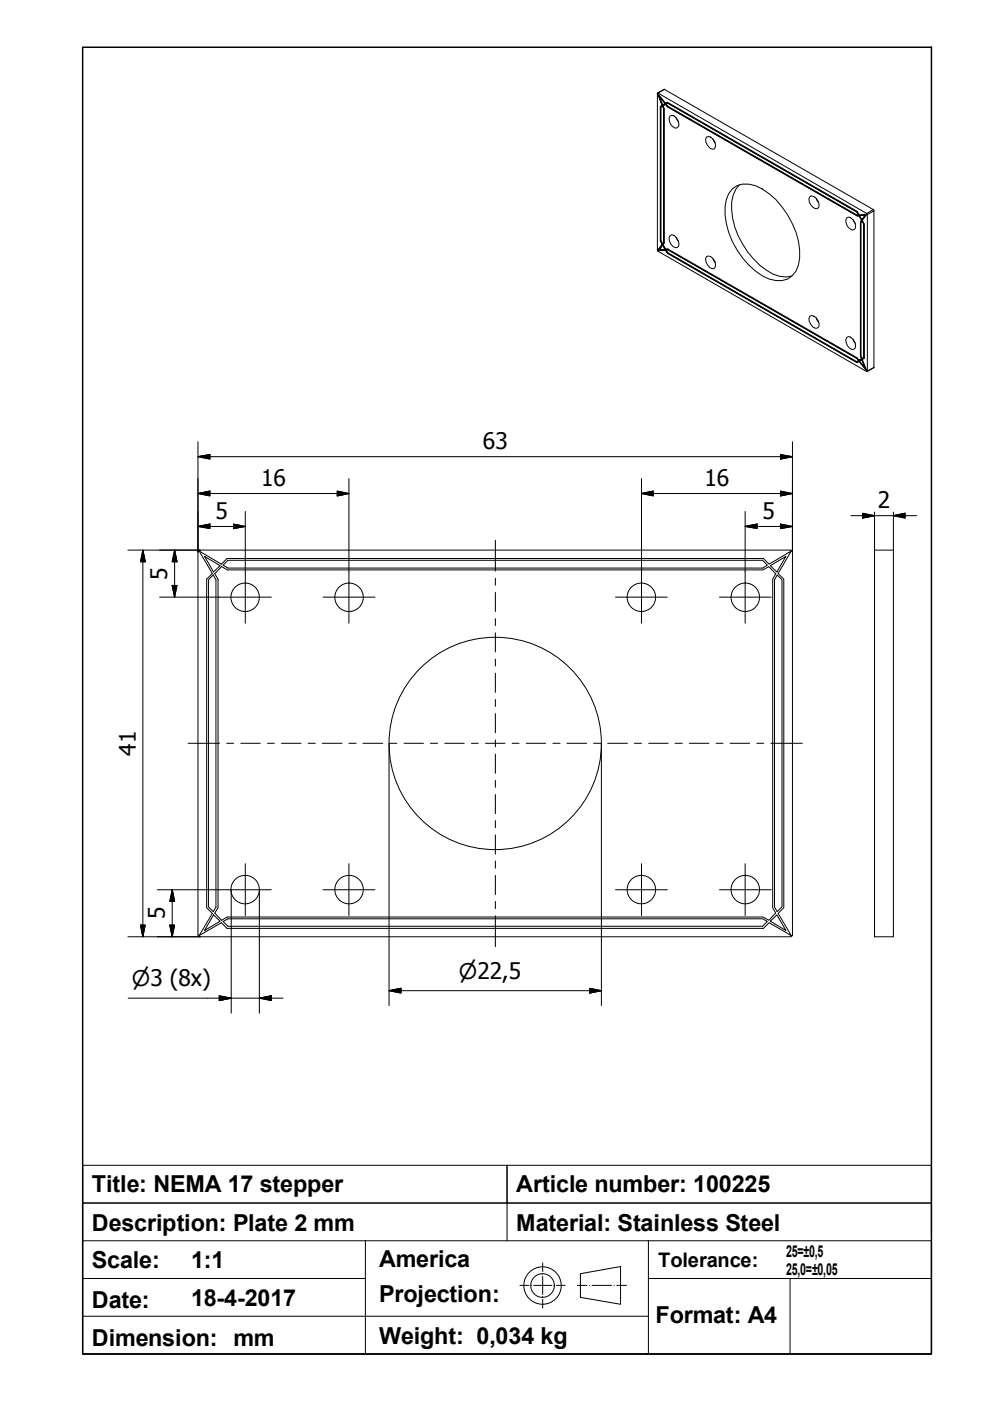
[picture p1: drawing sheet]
<svg xmlns="http://www.w3.org/2000/svg" width="210mm" height="297mm" viewBox="0 0 210 297" stroke-linecap="round" stroke-linejoin="round" font-family="sans-serif">
<!-- layer: Visible (ISO) -->
<g fill="none" stroke="#000" stroke-width=".21">
<path d="M139.4 19.7l44.4 25.6 .1 .2-.1 33.3-44.4-25.6zM139.4 19.9l1 2.4-1-2.5 1.7 2.1M140.8 18.9l44.5 25.7v33.4M139.8 20.5l1.2 1.5zM139.8 20.5l.7 1.8M140 22.6l.4-.3zM140 22.6v28.4l.4 .8-.4-.8zM140.5 22.5l.2 .5zM140.5 22.5l-.4 .2v28.3l.4 .7M140.7 23v28.4zM141 22l-.5 .3 .5-.3M141.2 22.1l-.6 .4 .2 .5v28.5l-.2 .4 .6 .9h.3l40.2 23.1 .4 .5 .6-.3-.3-.6v-28.5l.3-.3-.6-.9h-.4l-40.2-23.1 40.2 23.1h.4l.6 .9"/>
<path d="M141.2 22.1l.3 .6zM141.2 22.1l.4-.2 40.1 23 .4 .7h-.4l-40.1-23.1zM141.5 21.7l40.2 23.1 .5 .8 1.6-.2-1 1.3 .5 .8v28.5l-.5 .2 1 2.5-1.6-2.1-.5 .3-40.2-23.2M141.5 21.7l-.4 .2 .4-.2M142 24.6l.4-.2a2.02 2.02 0 0 1 1.5 2.4l-.3 .3a1.69 1.69 0 0 1-1.7-2zM143.3 24.9l.5 .9M149.8 29.1a1.36 1.36 0 0 1 1.8 1v1.2l-.2 .3a1.87 1.87 0 0 1-1.6-2.5zM151.1 29.4l.5 .9M156.8 39.2a6.5 6.5 0 0 0-1.7 5.2 17.5 17.5 0 0 0 8.9 13.8l1.4 .4 1.3 .1 1.2-.2M139.4 53.1l1.7-.1zM140.4 51.8l-1 1.3zM140.5 52l-.7 .9 1.2-.1-.5-.8 .5 .8"/>
<path d="M140.7 51.4l-.2 .3zM141.1 53l.4 .7zM141.2 52.9l.4 .7 40.1 23.1M141.2 52.9h.4zM141.6 52.9l40.1 23.1 .4 .4-.4 .3 .4-.3-.4-.4zM142 50l.4-.2a2.04 2.04 0 0 1 1.5 2.4l-.3 .3a1.8 1.8 0 0 1-1.6-2.5zM143.3 50.3l.5 .9M149.8 54.4a1.36 1.36 0 0 1 1.8 1v1.2l-.2 .3a1.87 1.87 0 0 1-1.6-2.5zM151.1 54.8l.5 .9M155.3 40.1a4.7 4.7 0 0 1 4.8-.7 16.9 16.9 0 0 1 9.4 15.3 4.7 4.7 0 0 1-3.7 4.8 7.4 7.4 0 0 1-5.7-2 17.1 17.1 0 0 1-6.4-13.6l.3-1.6 .5-1.2zM171.7 41.7l.4-.2a2.01 2.01 0 0 1 1.5 2.4l-.3 .3a1.87 1.87 0 0 1-1.6-2.5zM173 42.1l.5 .8"/>
<path d="M179.5 46.2l.4-.2a1.81 1.81 0 0 1 1.2 2.7 1.7 1.7 0 0 1-1.8-2zM180.8 46.5l.6 .9M181.7 44.9l.4 .7M182.1 45.6h.1M182.2 45.7l1.3-.1zM182.2 45.7l.6 .9M182.4 47v28.5l.3 .6M182.7 46.7h.1M182.7 46.7l-.3 .3M182.8 46.8l-.2 .4v28.3l.2 .6 .3-.3-.3 .3M182.8 46.8l.3 .7zM183.1 47.5v28.3v-28.3"/>
<path d="M183.5 45.6l-.7 1zM171.7 67a1.7 1.7 0 0 1 1.9 2.3l-.3 .3a1.87 1.87 0 0 1-1.6-2.6zM173 67.4l.5 .9M179.5 71.6l.4-.2a2.02 2.02 0 0 1 1.5 2.3l-.3 .3a1.7 1.7 0 0 1-1.8-2zM180.8 71.9l.6 .9M182.1 76.4h.1M182.2 76.6l1.6 2.1M182.7 76.1l-.6 .3M182.8 76.2l-.6 .4 1.3 1.4-.7-1.8 .7 1.8M42.2 116.8l4.7 2.8 1.2-1.2h113.8l1.2 1.2 4.7-2.8-2.8 4.8 1.2 1.2v69.7l-1.2 1.2 2.8 4.7-4.7-2.8-1.2 1.2h-113.8l-1.2-1.2-4.7 2.8 2.8-4.7-1.2-1.2v-69.7l1.2-1.2zM43.4 118l3.3 1.9-1.4 1.4zM48.3 118.8h113.4l1 1-1 .6h-113.4l-1-.6z"/>
<path d="M163.3 119.9l3.3-1.9-1.9 3.3zM167.6 116.6l-125.4 .1-.2 .3v81.2M167.6 116.6l.2 .1 .2 .3v81.2M185.4 116.6h4v82h-4zM44.2 122.9l1-1 .6 1v69.4l-.6 1-1-1zM47 120.1l1.2 .7h113.6l1.2-.7 1.5 1.6-.7 1.1v69.7l.7 1.1-1.5 1.5-1.2-.7h-113.6l-1.2 .7-1.5-1.5 .7-1.1v-69.7l-.7-1.1zM164.8 121.9l1 1v69.4l-1 1-.6-1v-69.4zM42 198.2l.2 .4h.2h125.2M45.3 194l1.4 1.3-3.3 2zM47.3 195.4l1-.6h113.4l1 .6-1 1h-113.4zM163.3 195.3l1.4-1.3 1.9 3.3zM168 198.2v.2l-.4 .2"/>
<circle cx="52" cy="126.6" r="3"/>
<circle cx="74" cy="126.6" r="3"/>
<circle cx="136" cy="126.6" r="3"/>
<circle cx="158" cy="126.6" r="3"/>
<circle cx="105" cy="157.6" r="22.5"/>
<circle cx="52" cy="188.6" r="3"/>
<circle cx="74" cy="188.6" r="3"/>
<circle cx="136" cy="188.6" r="3"/>
<circle cx="158" cy="188.6" r="3"/>
</g>
<!-- layer: Visible Narrow (ISO) -->
<path d="M140.8 18.9l-1.4 .8M140.9 19l-1.4 .7M185.2 44.4l-1.4 .9M185.3 44.7l-1.4 .8M185.3 77.9l-1.4 .8M185.3 78l-1.5 .8" fill="none" stroke="#000" stroke-width=".21"/>
<!-- layer: Title (ISO) -->
<g fill="none" stroke="#000" stroke-width=".21">
<path d="M17.5 247.1h90v8h-90zM107.5 247.1h90v8h-90zM107.5 255.1v8M17.5 279.1h120M17.5 263.1h60M17.5 271.1h60M17.5 263.1v24M77.5 263.1h120v24M77.5 263.1v24M110.2 272.5h1.9M112.6 272.5h.1M113.2 272.5h3.8"/>
<path d="M115.1 267.8v1.8M115.1 270.1v.1M115.1 270.6v3.8M115.1 274.9v.1M115.1 275.4v2M117.4 272.5h.1M118 272.5h1.8M122.4 272.5h2.1M123.1 270.1l8.5-1.6v8l-8.5-1.4zM125 272.5h.1M125.5 272.5h4.2M130.2 272.5h.1"/>
<path d="M130.7 272.5h2.1M137.5 263.1v24h60M137.5 271.1h60M167.5 271.1v16M197.5 261.7v-6.6h-180v8M17.5 287.1h120M17.5 287.1h180"/>
<circle cx="115" cy="272.6" r="4"/>
<circle cx="115" cy="272.6" r="2.51"/>
</g>
<!-- layer: Title Block Outline -->
<path d="M17.5 10h180v277.1h-180z" fill="none" stroke="#000" stroke-width=".32"/>
<!-- layer: Dimension (ISO) -->
<g fill="none" stroke="#000" stroke-width=".21">
<path d="M42 96.8l2.5-.4v.9zM42 96.8h126M42 93.6v23.4M165.5 96.4l2.5 .4-2.5 .5zM168 93.6v23.4M27.1 116.6h15.3M30.3 116.6l.5 2.5h-1zM30.3 116.6v82M37 116.6l.5 2.5h-1zM37 116.6v10M42 104.6l2.5-.5v1zM42 111.6l2.5-.5v1z"/>
<path d="M42 104.6h32M42 111.6h10M49.5 111.1l2.5 .5-2.5 .5zM52 108.4v12.7M71.5 104.1l2.5 .5-2.5 .5zM74 101.5v19.6M136 104.6l2.5-.5v1zM136 104.6h32M136 101.5v19.6M158 111.6l2.5-.5v1zM158 111.6h10M158 108.4v12.7"/>
<path d="M165.5 111.1l2.5 .5-2.5 .5zM165.5 104.1l2.5 .5-2.5 .5zM180.4 109.3h14M182.9 108.8l2.5 .5-2.5 .5zM185.4 108.6v8M189.4 109.3l2.5-.5v1zM189.4 108.6v8M33.8 126.6h12.7M36.5 124.1h1l-.5 2.5zM82.5 157.6v55.6M127.5 157.6v55.6M27.1 198.6h15.3"/>
<path d="M29.8 196.1h1l-.5 2.5zM33.3 188.6h13.2M36 196.1h1l-.5 2.5zM36.5 188.6l.5 2.5h-1zM36.5 188.6v10M49 188.6v26.2M55 188.6v26.2M27.2 211.6h32.8M46.5 211.1l2.5 .5-2.5 .5zM55 211.6l2.5-.5v1zM82.5 210l2.5-.5v1.1zM82.5 210h45"/>
<path d="M125 209.5l2.5 .5-2.5 .6z"/>
</g>
<g fill="#000" stroke="#000" stroke-width=".21">
<path d="M42 96.8l2.5-.4zM42 96.8l2.5-.4v.9zM165.5 97.3l2.5-.5zM165.5 96.4l2.5 .4-2.5 .5zM30.3 116.6l.5 2.5zM30.3 116.6l.5 2.5h-1zM37 116.6l.5 2.5zM37 116.6l.5 2.5h-1zM42 104.6l2.5-.5zM42 104.6l2.5-.5v1zM42 111.6l2.5-.5zM42 111.6l2.5-.5v1z"/>
<path d="M49.5 112.1l2.5-.5zM49.5 111.1l2.5 .5-2.5 .5zM71.5 105.1l2.5-.5zM71.5 104.1l2.5 .5-2.5 .5zM136 104.6l2.5-.5zM136 104.6l2.5-.5v1zM158 111.6l2.5-.5zM158 111.6l2.5-.5v1zM165.5 112.1l2.5-.5zM165.5 111.1l2.5 .5-2.5 .5zM165.5 105.1l2.5-.5zM165.5 104.1l2.5 .5-2.5 .5z"/>
<path d="M182.9 109.8l2.5-.5zM182.9 108.8l2.5 .5-2.5 .5zM189.4 109.3l2.5-.5zM189.4 109.3l2.5-.5v1zM36.5 124.1l.5 2.5zM36.5 124.1h1l-.5 2.5zM29.8 196.1l.5 2.5zM29.8 196.1h1l-.5 2.5zM36 196.1l.5 2.5zM36 196.1h1l-.5 2.5zM36.5 188.6l.5 2.5zM36.5 188.6l.5 2.5h-1z"/>
<path d="M46.5 212.1l2.5-.5zM46.5 211.1l2.5 .5-2.5 .5zM55 211.6l2.5-.5zM55 211.6l2.5-.5v1zM82.5 210l2.5-.5zM82.5 210l2.5-.5v1.1zM125 210.6l2.5-.6zM125 209.5l2.5 .5-2.5 .6z"/>
</g>
<!-- layer: Centerline (ISO) -->
<g fill="none" stroke="#000" stroke-width=".21">
<path d="M105 114.5v6.6M105 122.6v1.5M105 125.6v4.1M105 131.2v1.4M105 134.2v4M105 139.7v1.5M39.9 157.6h6.6M48.1 157.6h1.4M51.1 157.6h4.1M56.7 157.6h1.5M59.7 157.6h4.1M65.3 157.6h1.6"/>
<path d="M68.3 157.6h4.2M74 157.6h1.5M77 157.6h4.2M82.6 157.6h1.5M85.7 157.6h4.1M91.2 157.6h1.6M94.3 157.6h4.1M99.9 157.6h1.5M102.9 157.6h4.2M105 142.7v4.1M105 148.3v1.5M105 151.3v4.1"/>
<path d="M105 156.9v1.5M105 159.9v4M108.6 157.6h1.4M111.6 157.6h4.1M117.2 157.6h1.5M120.2 157.6h4.2M125.9 157.6h1.5M128.8 157.6h4.2M134.5 157.6h1.5M137.5 157.6h4.2M143.1 157.6h1.6M146.2 157.6h4.1"/>
<path d="M151.8 157.6h1.5M154.8 157.6h4.1M160.5 157.6h1.4M163.4 157.6h6.7M105 165.5v1.4M105 168.5v4M105 174v1.5M105 177v4.1M105 182.5v1.6M105 185.6v4.1M105 191.1v1.5M105 194.2v6.5"/>
</g>
<!-- layer: Center Mark (ISO) -->
<g fill="none" stroke="#000" stroke-width=".21">
<path d="M46.5 126.6h11M52 121.1v11M68.5 126.6h11M74 121.1v11M130.5 126.6h11M136 121.1v11M152.5 126.6h11M158 121.1v11M46.5 188.6h11M52 183.1v11M68.5 188.6h11M74 183.1v11"/>
<path d="M130.5 188.6h11M136 183.1v11M152.5 188.6h11M158 183.1v11"/>
</g>
<g font-size="5">
<text x="19.5" y="252.7">Title: NEMA 17 stepper</text>
<text x="109.5" y="252.7">Article number: 100225</text>
<text x="19.5" y="261">Description: Plate 2 mm</text>
<text x="109.5" y="261.1">Material: Stainless Steel</text>
<text x="19.5" y="268.9">Scale:</text>
<text x="40.5" y="268.9">1:1</text>
<text x="80.4" y="268.5">America</text>
<text x="19.5" y="277.2">Date:</text>
<text x="40.5" y="276.9">18-4-2017</text>
<text x="80.4" y="276">Projection:</text>
<text x="139" y="280.5">Format: A4</text>
<text x="19.5" y="285.5">Dimension: mm</text>
<text x="80.4" y="285">Weight: 0,034 kg</text>
</g>
<g font-size="4.8">
<text x="102.4" y="95.2">63</text>
<text x="55.4" y="103">16</text>
<text x="149.4" y="103">16</text>
<text x="186.1" y="107.8">2</text>
<text x="45.7" y="110">5</text>
<text x="161.7" y="110">5</text>
<text x="35.4" y="122.9" transform="rotate(-90 35.4 122.9)">5</text>
<text x="28.8" y="160.3" transform="rotate(-90 28.8 160.3)">41</text>
<text x="34.9" y="194.9" transform="rotate(-90 34.9 194.9)">5</text>
</g>
<g font-size="4.6">
<text x="27.9" y="209.2">⌀3 (8x)</text>
<text x="97.3" y="207.6">⌀22,5</text>
</g>
<text font-size="4.3" x="139.6" y="268.5">Tolerance:</text>
<g font-size="3.5">
<text x="166.7" y="266.4">25=±0,5</text>
<text x="166.7" y="270.2">25,0=±0,05</text>
</g>
</svg>
